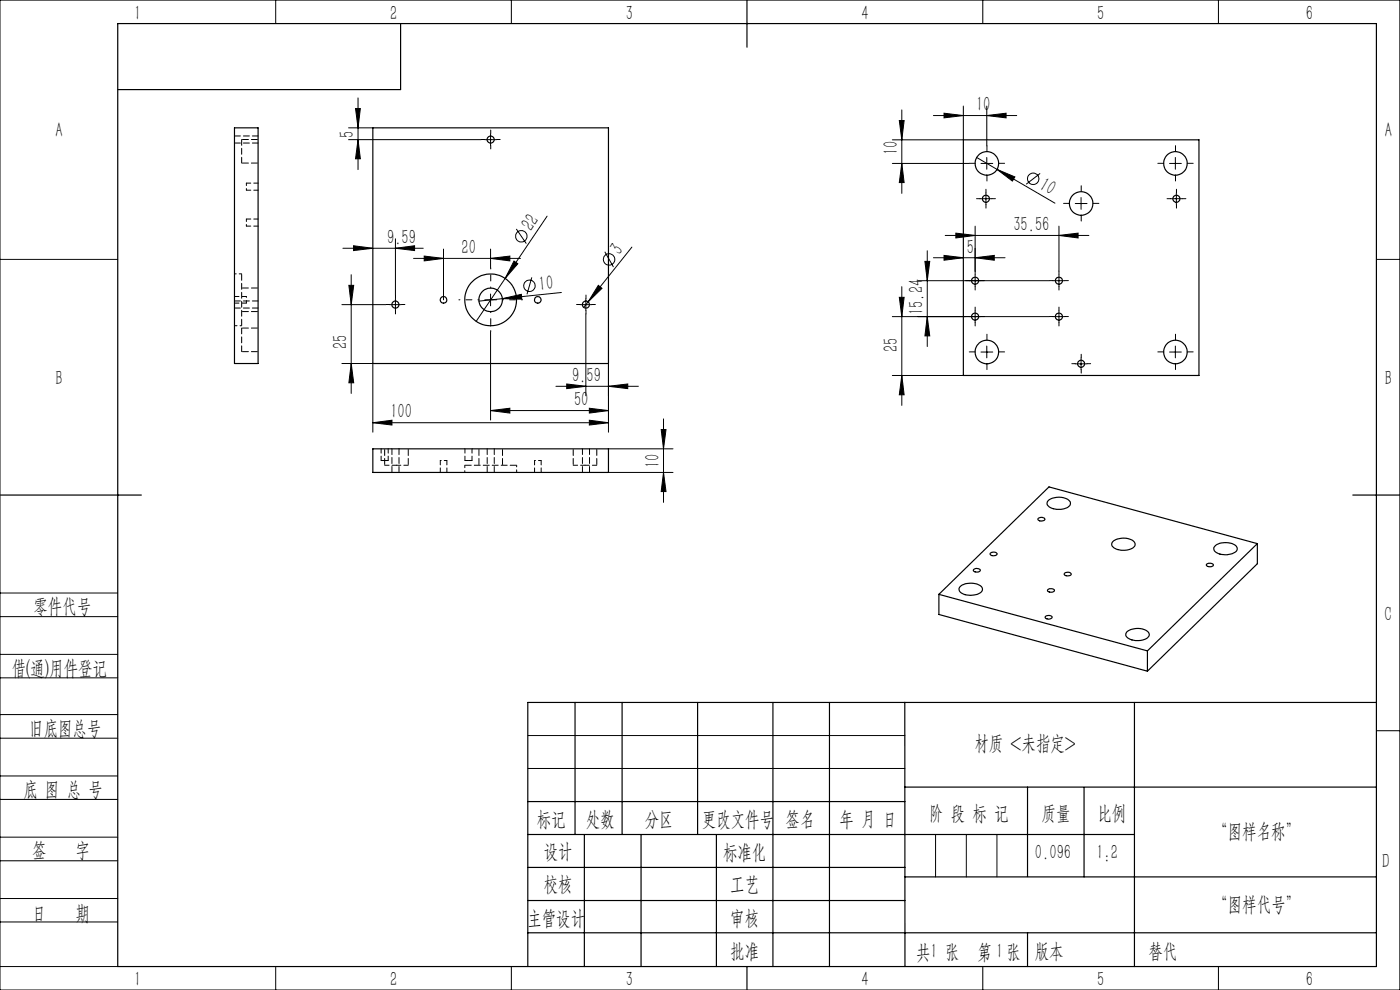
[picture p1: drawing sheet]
<svg xmlns="http://www.w3.org/2000/svg" width="297mm" height="210mm" viewBox="0 0 297 210" stroke-linecap="round" stroke-linejoin="round" font-family="sans-serif">
<g fill="none" stroke="#000" stroke-width=".21">
<path d="M0 0h297v210h-297zM58.5 0v5M108.5 0v5M208.5 0v5M258.5 0v5M73.9 29.6h28.2M73.9 27.1h5.2M75.4 23h1l-.4 4.1zM76 20.8v15.2M76 29.6l.4 4.1h-1zM102.8 29.6h2.5M104.1 28.4v2.5"/>
<path d="M189.3 34.7h16.3M190.8 25.6h1l-.5 4.1zM191.3 23.3v17.7M191.3 34.7l.5 4h-1zM198 24.5h17.7M200.3 24l4.1 .5-4.1 .5zM204.4 22.5v7.2h-15.1M207.2 33.4l16.6 9.7M208.1 34.7h2.5M209.3 33.4v2.5M209.3 24.5l4.1-.5v1zM209.3 22.5v8.4"/>
<path d="M211.5 35.9l3.8 1.6-.5 .9zM220.7 36.8l-3 2.3M248.1 34.7h2.5M249.3 33.4v2.5M0 55h25M72.7 52.7h17.1M74.5 58.3v25.2M75 52.1l4.1 .6-4.1 .5zM83.9 52.7l4-.6v1.1zM83.9 50.7v11.9M87.7 54.8h22.7M90 54.3l4.1 .5-4.1 .5z"/>
<path d="M94.1 52.8v10.8M104.1 54.8l4.1-.5v1zM104.1 52.8v4.1M109 55.4l.9 .5-2.7 3.1zM109.5 48.6l2.2 3.1M112.8 58.8l-1 3.6M116.1 45.9l-15.1 22.3M128.3 53.4l1.8 3.2M134.1 52.4l-9.3 11.6M194.7 59.5h27.9M196.2 55.4h1l-.5 4.1zM196.7 53.2v20.3"/>
<path d="M198 54.7h15.2M200.3 54.2l4.1 .5-4.1 .5zM200.5 49.9h30.5M202.8 49.5l4.1 .4-4.1 .6zM206.9 58.3v2.5M206.9 54.7l4-.5v1zM206.9 48v9.5M207.9 42.1h2.5M209.2 40.9v2.5M223.4 59.5h2.5M224.6 58.3v2.5M224.6 49.9l4.1-.4v1z"/>
<path d="M224.6 48v9.5M228.1 43.2h2.5M229.3 41.9v2.5M248.3 42.1h2.5M249.6 40.9v2.5M292 55h5M72.5 64.6h9.4M72.5 77.1h6.6v14.6M74 60.5h1l-.5 4.1zM74.5 77.1l.5 4.1h-1zM82.6 64.6h2.5M83.9 63.4v2.5"/>
<path d="M102.8 63.6h2.5M104.1 62.4v2.5M104.1 70.4v18.7M106.6 63.4l4-1 .1 1.1zM119.1 62l-17.5 1.9M123 64.6h2.6M124.3 66.6v17.4M124.3 63.4v2.5M124.8 64l-1 1.2M126.9 60.5l.8 .7-2.9 2.8zM129.1 77.1v14.6M189.3 67.2h33.3"/>
<path d="M189.3 79.6h15.1M190.8 63.1h1l-.5 4.1zM191.3 79.6l.5 4.1h-1zM191.3 60.8v25.2M196.7 67.2l.5 4.1h-1zM206.9 65.9v2.5M208.1 74.7h2.5M209.3 73.4v2.5M223.4 67.2h2.5M224.6 65.9v2.5M228.1 77.2h2.5M229.3 75.9v2.5"/>
<path d="M248.1 74.7h2.5M249.3 73.4v2.5M79.1 89.7l4-.6v1.1zM79.1 89.7h50M104.1 87.1l4.1-.5v1zM104.1 87.1h25M117.9 81.9h17.5M120.2 81.4l4.1 .5-4.1 .5zM125 89.1l4.1 .6-4.1 .5zM125 86.6l4.1 .5-4.1 .5zM129.1 81.9l4.1-.5v1zM129.1 95.2h13.7"/>
<path d="M140.3 91.1h1l-.5 4.1zM140.8 88.9v17.7M129.1 100.2h13.7M140.8 100.2l.5 4.1h-1zM0 138.8h25M0 125.8h25M0 130.8h25M0 143.8h25M0 156.6h25M0 151.6h25M112 156h80M292 155h5"/>
<path d="M0 169.6h25M0 164.6h25M0 177.6h25M112 163h80M198.5 177v9M205 177v9M211.5 177v9M0 182.6h25M0 190.6h25M0 195.6h25M0 205h25M58.5 205v5"/>
<path d="M108.5 205v5M208.5 205v5M258.5 205v5"/>
<circle cx="219.2" cy="37.9" r="1.22"/>
<circle cx="110.6" cy="50.1" r="1.2"/>
<circle cx="129.2" cy="55" r="1.21"/>
<circle cx="112.3" cy="60.6" r="1.21"/>
</g>
<path d="M101.6 63.6h-4.2M104.1 61.1v-4.3M104.1 66.1v4.2M106.6 63.6h4.3" fill="none" stroke="#000" stroke-width=".21" stroke-dasharray="30.5 1.3 1.3 1.3" stroke-dashoffset="30.3"/>
<g fill="none" stroke="#000" stroke-width=".21" stroke-dasharray="30.5 1.3 1.3 1.3">
<path d="M102.9 29.6h-.8M104.1 28.3v-.7M104.1 30.8v.8M105.4 29.6h.7M206.9 34.6h-1.3M209.4 32.1v-1.2M209.4 37.1v1.3M211.9 34.6h1.2M246.9 34.6h-1.3M249.4 32.1v-1.2M249.4 37.1v1.3M251.9 34.6h1.2"/>
<path d="M205.6 59.5h-.7M206.9 58.3v-.8M207.9 42.1h-.7M208.1 59.5h.8M209.2 40.9v-.8M209.2 43.4v.7M210.4 42.1h.8M223.4 59.5h-.7M224.7 58.3v-.8M225.9 59.5h.8M226.9 43.1h-1.3M229.4 40.6v-1.2"/>
<path d="M229.4 45.6v1.3M231.9 43.1h1.2M248.3 42.1h-.7M249.6 40.9v-.8M249.6 43.4v.7M250.8 42.1h.8M82.6 64.6h-.7M83.9 63.3v-.7M83.9 65.8v.8M85.1 64.6h.8M123.1 64.6h-.8M124.3 63.3v-.7"/>
<path d="M124.3 65.8v.8M125.6 64.6h.7M205.6 67.1h-.7M206.9 74.6h-1.3M206.9 65.9v-.8M206.9 68.4v.7M206.9 60.8v.7M208.1 67.1h.8M209.4 72.1v-1.2M209.4 77.1v1.3M211.9 74.6h1.2M223.4 67.1h-.7"/>
<path d="M224.7 60.8v.7M224.7 65.9v-.8M224.7 68.4v.7M225.9 67.1h.8M228.1 77.1h-.7M229.4 75.9v-.8M229.4 78.4v.7M230.6 77.1h.8M246.9 74.6h-1.3M249.4 72.1v-1.2M249.4 77.1v1.3M251.9 74.6h1.2"/>
</g>
<g fill="none" stroke="#000" stroke-width=".25">
<path d="M25 5h267v200h-267zM85 5v14h-60M158.5 0v10M49.7 27.1h5.1v50h-5.1zM79.1 27.1h50v50h-50zM204.4 29.7h50v49.9h-50zM79.1 95.2h50v5h-50zM0 105h30M210.1 117.4a.93 .93 0 0 1 1.4 .1 .9 .9 0 0 1-1.5 0zM220.2 110a.93 .93 0 0 1 1.5 .2 .96 .96 0 0 1-1.5-.1zM222.4 106.2a3.6 3.6 0 0 1 4.6 .3 1.26 1.26 0 0 1-1.3 1.4 3.3 3.3 0 0 1-3.6-.9zM236.1 114.9a3.7 3.7 0 0 1 4.5 .1 .92 .92 0 0 1-.6 1.4 3.8 3.8 0 0 1-4.1-.6l-.1-.3z"/>
<path d="M255.9 119.7a.99 .99 0 0 1 1.5 .2 .96 .96 0 0 1-1.5-.1zM257.7 115.8a3.8 3.8 0 0 1 4.6 .1 .92 .92 0 0 1-.6 1.4 3.8 3.8 0 0 1-4.1-.5l-.1-.6zM266.7 115.3l-44.2-12-23.3 22.8M266.7 115.3l-23.3 22.8M266.7 115.3v4.3l-23.3 22.8M287 105h10M199.2 126.1v4.2l44.2 12.1M199.2 126.1l44.2 12M203.7 124.4a3.7 3.7 0 0 1 4.7 .3 1.12 1.12 0 0 1-1.1 1.4 3.7 3.7 0 0 1-3.7-.7l-.2-.6zM206.5 120.9a.96 .96 0 0 1 1.5 .1 .92 .92 0 0 1-1.5 0zM221.8 130.8a.96 .96 0 0 1 1.4 .1 .88 .88 0 0 1-1.5 0zM222.4 125a.99 .99 0 0 1 1.3 .3 .92 .92 0 0 1-1.5-.1z"/>
<path d="M225.9 121.6a.78 .78 0 0 1 1.3 .3 .99 .99 0 0 1-1.5-.1zM239 134a3.6 3.6 0 0 1 4.7 .3 1.26 1.26 0 0 1-1.3 1.5 3.3 3.3 0 0 1-3.6-1zM243.4 138.1v4.3M122 149v28M132 149v28M148 149v28M164 149v56M176 149v56M191.9 149l.1 56M240.7 149v56M292 149h-180v56M112 177h128.7"/>
<path d="M112 170h80M124 177v28M136 177v28M152 177v28M191.9 167h100.1M218 167v18.9M230 167v19M112 197.9h180M112 184h80M112 191h80M192 186h100M218 197.9v7.1"/>
<path d="M158.5 205v5"/>
<circle cx="104.1" cy="29.6" r=".75"/>
<circle cx="209.3" cy="34.7" r="2.5"/>
<circle cx="249.4" cy="34.7" r="2.5"/>
<circle cx="206.9" cy="59.5" r=".74"/>
<circle cx="209.1" cy="42.2" r=".75"/>
<circle cx="224.6" cy="59.5" r=".74"/>
<circle cx="229.3" cy="43.2" r="2.5"/>
<circle cx="249.6" cy="42.2" r=".76"/>
<circle cx="83.9" cy="64.6" r=".76"/>
<circle cx="94.1" cy="63.6" r=".7"/>
<circle cx="104.1" cy="63.6" r="5.5"/>
<circle cx="104.1" cy="63.6" r="2.5"/>
<circle cx="114.1" cy="63.6" r=".7"/>
<circle cx="124.3" cy="64.6" r=".77"/>
<circle cx="206.9" cy="67.2" r=".74"/>
<circle cx="209.3" cy="74.7" r="2.5"/>
<circle cx="224.6" cy="67.2" r=".74"/>
<circle cx="229.4" cy="77.2" r=".75"/>
<circle cx="249.4" cy="74.7" r="2.5"/>
</g>
<g fill="#000">
<path d="M211.5 35.9l3.8 1.6-.5 .9zM109 55.4l.9 .5-2.7 3.1zM106.6 63.4l4-1 .1 1.1zM126.9 60.5l.8 .7-2.9 2.8z"/>
<path d="M76 29.6l.4 4.1h-1zM75.4 23h1l-.4 4.1zM191.3 34.7l.5 4h-1zM190.8 25.6h1l-.5 4.1z"/>
<path d="M209.3 24.5l4.1-.5v1zM200.3 24l4.1 .5-4.1 .5zM206.9 54.7l4-.5v1zM200.3 54.2l4.1 .5-4.1 .5z"/>
<path d="M90 54.3l4.1 .5-4.1 .5zM104.1 54.8l4.1-.5v1zM202.8 49.5l4.1 .4-4.1 .6zM224.6 49.9l4.1-.4v1z"/>
<path d="M74 60.5h1l-.5 4.1zM74.5 77.1l.5 4.1h-1zM196.2 55.4h1l-.5 4.1zM196.7 67.2l.5 4.1h-1zM190.8 63.1h1l-.5 4.1zM191.3 79.6l.5 4.1h-1zM140.3 91.1h1l-.5 4.1zM140.8 100.2l.5 4.1h-1z"/>
<path d="M104.1 87.1l4.1-.5v1zM125 86.6l4.1 .5-4.1 .5z"/>
<path d="M125 89.1l4.1 .6-4.1 .5zM79.1 89.7l4-.6v1.1zM83.9 52.7l4-.6v1.1zM75 52.1l4.1 .6-4.1 .5zM129.1 81.9l4.1-.5v1zM120.2 81.4l4.1 .5-4.1 .5z"/>
</g>
<g fill="none" stroke="#000" stroke-width=".21" stroke-dasharray="1.3 .6" stroke-dashoffset=".3">
<path d="M54.8 38.8h-2.5M52.3 48h2.5M52.3 40.3h2.5M54.8 46.5h-2.5M49.8 64.3h2.5M52.3 62.9h-2.5M80.9 95.2v2.5M81.6 98.7h2.5M82.4 97.7v-2.5M84.1 98.7h2.5M93.4 97.7v2.5M98.6 95.2v2.5"/>
<path d="M100.1 97.7v-2.5M113.4 97.7v2.5M121.6 98.7h2.5M124.1 98.7h2.5M94.8 100.2v-2.5M114.8 100.2v-2.5"/>
</g>
<path d="M80.9 97.7h.7M81.6 97.7h.8M98.6 97.7h.8M99.4 97.7h.7" fill="none" stroke="#000" stroke-width=".21" stroke-dasharray="1.3 .6" stroke-dashoffset=".4"/>
<path d="M51.3 69.1v-11M109.6 98.7h-11" fill="none" stroke="#000" stroke-width=".21" stroke-dasharray="1.3 .6" stroke-dashoffset="-.1"/>
<path d="M52.3 64.3v-1.4M94.8 97.7h-1.4M114.8 97.7h-1.4" fill="none" stroke="#000" stroke-width=".21" stroke-dasharray="1.3 .6" stroke-dashoffset=".7"/>
<path d="M49.8 30.3h5M51.3 29.6v5M54.8 28.8h-5M49.8 65.3h5M51.3 69.6v5M54.8 63.8h-5M83.1 95.2v5M103.4 95.2v5M123.6 95.2v5M84.6 100.2v-5M104.9 100.2v-5M125.1 100.2v-5" fill="none" stroke="#000" stroke-width=".21" stroke-dasharray="1.3 .6"/>
<path d="M51.3 34.6h3.5M54.8 29.6h-3.5M51.3 74.6h3.5M51.3 66.1h3.5M54.8 69.6h-3.5M54.8 61.1h-3.5M81.6 95.2v3.5M86.6 98.7v-3.5M101.6 95.2v3.5M106.6 98.7v-3.5M121.6 95.2v3.5M126.6 98.7v-3.5" fill="none" stroke="#000" stroke-width=".21" stroke-dasharray="1.3 .6" stroke-dashoffset="-.2"/>
<path d="M52.3 38.8v1.5M51.3 58.1h-1.5M52.3 46.5v1.5M49.8 69.1h1.5M98.6 98.7v1.5M109.6 100.2v-1.5" fill="none" stroke="#000" stroke-width=".21" stroke-dasharray="1.3 .6" stroke-dashoffset=".8"/>
<g font-size="4.4">
<text x="28.5" y="4.1">1</text>
<text x="82.7" y="4.1">2</text>
<text x="132.7" y="4.1">3</text>
<text x="182.7" y="4.1">4</text>
<text x="232.7" y="4.1">5</text>
<text x="277" y="4.1">6</text>
<text x="207.1" y="23.6">10</text>
<text x="11.7" y="29.1">A</text>
<text x="75.1" y="29.3" transform="rotate(-90 75.1 29.3)">5</text>
<text x="293.8" y="29.1">A</text>
<text x="190.4" y="32.9" transform="rotate(-90 190.4 32.9)">10</text>
<text x="220.3" y="40" transform="rotate(30 220.3 40)">10</text>
<text x="82.1" y="51.8">9.59</text>
<text x="97.9" y="53.9">20</text>
<text x="112.8" y="49.2" transform="rotate(-56 112.8 49.2)">22</text>
<text x="205.1" y="53.8">5</text>
<text x="215" y="49.1">35.56</text>
<text x="131.5" y="54.3" transform="rotate(-51 131.5 54.3)">3</text>
<text x="114.5" y="61.7" transform="rotate(-6 114.5 61.7)">10</text>
<text x="195.9" y="66.9" transform="rotate(-90 195.9 66.9)">15.24</text>
<text x="73.7" y="74.1" transform="rotate(-90 73.7 74.1)">25</text>
<text x="190.4" y="74.7" transform="rotate(-90 190.4 74.7)">25</text>
<text x="11.7" y="81.6">B</text>
<text x="121.4" y="81">9.59</text>
<text x="293.8" y="81.6">B</text>
<text x="82.8" y="88.8">100</text>
<text x="121.8" y="86.2">50</text>
<text x="139.9" y="99.2" transform="rotate(-90 139.9 99.2)">10</text>
<text x="7.1" y="130.1">零件代号</text>
<text x="293.7" y="131.6">C</text>
<text x="2.5" y="143.2">借(通)用件登记</text>
<text x="6.2" y="155.8">旧底图总号</text>
<text x="206.7" y="159.1">材质 &lt;未指定&gt;</text>
<text x="5" y="168.9">底 图 总 号</text>
<text x="197.1" y="173.8">阶 段 标 记</text>
<text x="221" y="173.8">质量</text>
<text x="232.8" y="173.8">比例</text>
<text x="113.9" y="175.2">标记</text>
<text x="124.3" y="175.2">处数</text>
<text x="136.8" y="175.2">分区</text>
<text x="148.9" y="175.2">更改文件号</text>
<text x="166.7" y="175.2">签名</text>
<text x="178.1" y="175.2">年 月 日</text>
<text x="257.4" y="177.8">“图样名称”</text>
<text x="6.8" y="181.9">签</text>
<text x="16" y="181.9">字</text>
<text x="115.3" y="182.1">设计</text>
<text x="153.4" y="182.2">标准化</text>
<text x="219.6" y="182.1">0.096</text>
<text x="232.6" y="182.1">1:2</text>
<text x="293.2" y="184.1">D</text>
<text x="115.3" y="189">校核</text>
<text x="154.9" y="189">工艺</text>
<text x="6.8" y="195.2">日</text>
<text x="16" y="195.2">期</text>
<text x="111.9" y="196.2">主管设计</text>
<text x="154.9" y="196.2">审核</text>
<text x="257.4" y="193.2">“图样代号”</text>
<text x="154.9" y="203.1">批准</text>
<text x="194.4" y="203.4">共 张</text>
<text x="197.4" y="203.1">1</text>
<text x="207.4" y="203.4">第 张</text>
<text x="211.3" y="203.1">1</text>
<text x="219.5" y="203.1">版本</text>
<text x="243.6" y="203.1">替代</text>
<text x="28.5" y="209.1">1</text>
<text x="82.7" y="209.1">2</text>
<text x="132.7" y="209.1">3</text>
<text x="182.7" y="209.1">4</text>
<text x="232.7" y="209.1">5</text>
<text x="277" y="209.1">6</text>
</g>
</svg>
